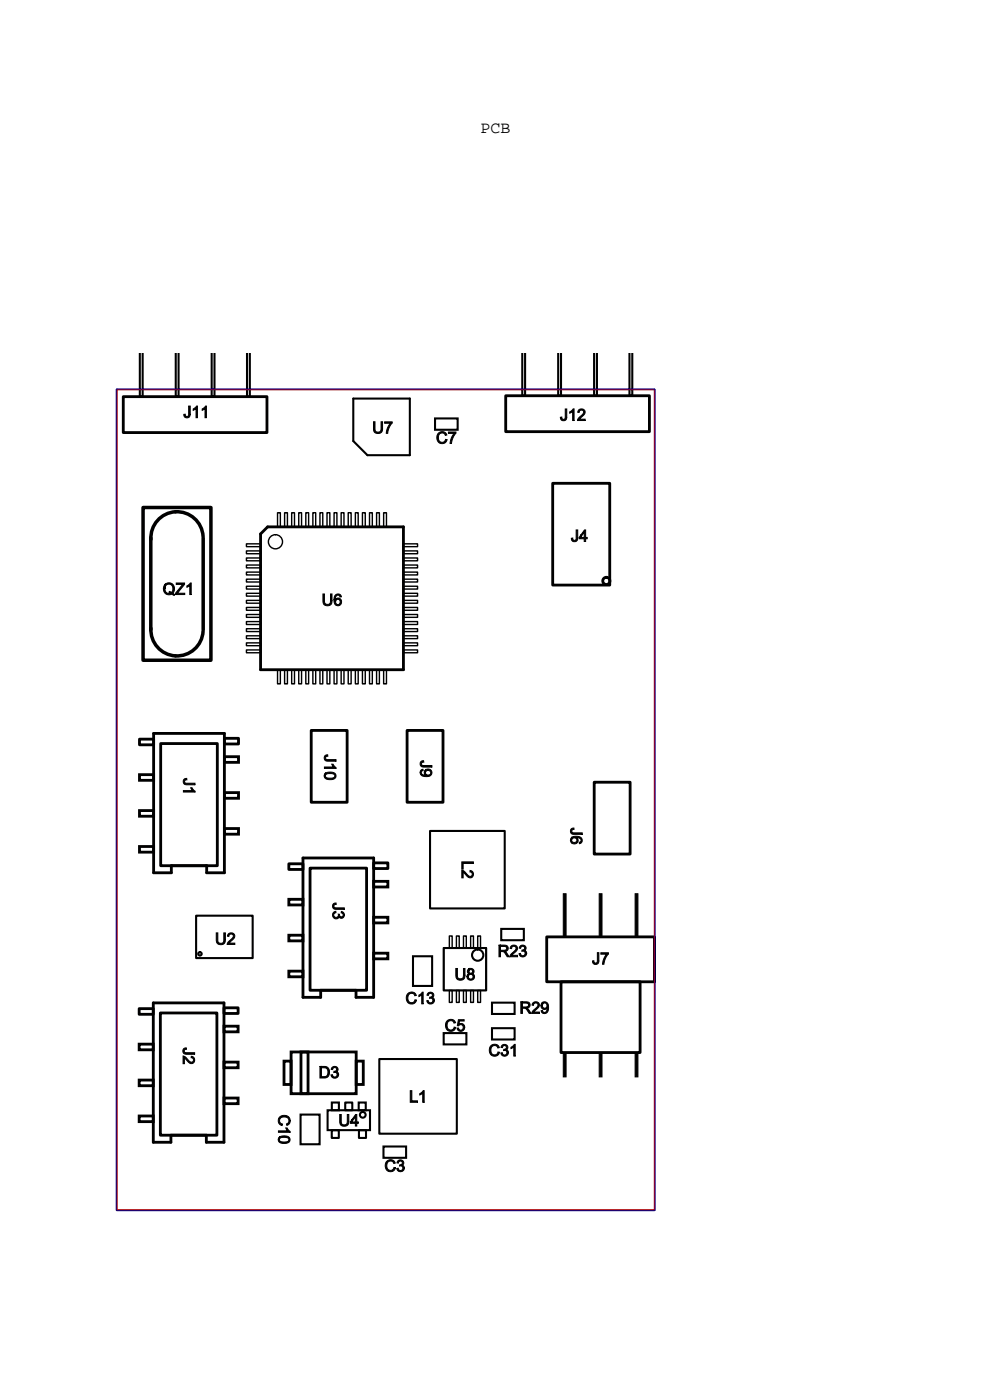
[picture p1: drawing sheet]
<svg xmlns="http://www.w3.org/2000/svg" width="210mm" height="297mm" viewBox="0 0 210 297" stroke-linecap="round" stroke-linejoin="round" font-family="sans-serif">
<!-- layer: 1 -->
<path d="M24.8 82.6h114.1v174.1h-114.2z" fill="none" stroke="#606" stroke-width=".21"/>
<path d="M24.8 82.7h114v174h-114zM94.1 201.1h9v9h-9z" fill="none" stroke="#000" stroke-width=".21"/>
<g fill="none" stroke="#000" stroke-width=".44">
<path d="M29.7 75v9.1h.6v-9.1M37.3 75v9.1h.6v-9.1M44.9 75v9.1h.6v-9.1M52.4 75v9.1h.6v-9.1M110.8 75v9h.6v-9M118.4 75v9h.6v-9M126 75v9h.6v-9M133.5 75v9h.6v-9M74.9 84.6h12v12h-9l-3-3zM92.3 88.8h4.8v2.4h-4.8zM91.2 176.3h15.9v16.4h-15.9zM41.6 194.2h12v9h-12z"/>
<path d="M106.3 197.1h4.8v2.3h-4.8zM87.6 202.9h4.1v6.3h-4.1zM94.1 219.2h4.8v2.4h-4.8zM94.1 201.1h9v9h-9zM104.4 218.1h4.8v2.4h-4.8zM104.4 212.7h4.8v2.4h-4.8zM63.8 236.4h4v6.3h-4zM69.5 235.5h9v4.2h-9zM70.4 239.8h1.5v1.6h-1.5zM70.4 233.9h1.5v1.6h-1.5zM73.2 233.9h1.5v1.6h-1.5zM76.1 233.9h1.5v1.6h-1.5z"/>
<path d="M76.1 239.8h1.5v1.6h-1.5zM80.5 224.7h16.4v15.8h-16.4zM81.3 243.2h4.8v2.4h-4.8z"/>
<circle cx="42.4" cy="202.3" r=".37"/>
<circle cx="101.3" cy="202.6" r="1.2"/>
<circle cx="76.9" cy="236.5" r=".61"/>
</g>
<g fill="none" stroke="#000" stroke-width=".6">
<path d="M26.1 84.1h30.5v7.7h-30.5zM107.3 84h30.4v7.6h-30.4zM55.3 113.3l1.5-1.5h28.8v30.3h-30.3zM117.2 102.5h12.1v21.6h-12.1zM29.6 156.8h3v1.2h-3zM32.6 155.6h15v29.5h-3.8v-1.5h-7.5v1.5h-3.7zM34.1 157.7h12v25.9h-12zM47.6 156.6h3v1.2h-3zM66 154.9h7.6v15.3h-7.6zM86.3 154.9h7.7v15.3h-7.7zM29.6 179.6h3v1.2h-3zM29.6 172h3v1.2h-3z"/>
<path d="M29.6 164.3h3v1.2h-3zM47.6 175.8h3v1.2h-3zM47.6 160.5h3v1.2h-3zM47.6 168.1h3v1.2h-3zM126 165.9h7.7v15.3h-7.7zM61.3 198.4h3v1.2h-3zM61.3 190.8h3v1.2h-3zM61.3 183.2h3v1.2h-3zM64.3 182h15v29.6h-3.8v-1.5h-7.5v1.5h-3.7zM65.8 184.2h12v25.9h-12zM79.3 187h3v1.2h-3zM79.3 194.6h3v1.2h-3z"/>
<path d="M79.3 183h3v1.2h-3zM116 198.7h22.8v9.6h-22.8zM29.5 214h3v1.2h-3zM32.5 212.7h15v29.6h-3.7v-1.5h-7.5v1.5h-3.8zM34 214.9h12v25.9h-12zM47.5 217.7h3v1.2h-3zM47.5 213.8h3v1.2h-3zM61.3 206h3v1.2h-3zM79.3 202.2h3v1.2h-3zM119 208.3h16.8v15h-16.8zM29.5 236.7h3v1.2h-3zM29.5 229.1h3v1.2h-3z"/>
<path d="M29.5 221.5h3v1.2h-3zM47.5 232.9h3v1.2h-3zM47.5 225.3h3v1.2h-3zM60.2 225.1h1.5v5h-1.5zM61.7 223.2h13.9v8.8h-13.9zM63.8 223.2h1.5v8.8h-1.5zM75.6 225.1h1.5v5h-1.5z"/>
<circle cx="128.6" cy="123.2" r=".76"/>
</g>
<g fill="none" stroke="#000" stroke-width=".3">
<path d="M52.3 119.9h3v.6h-3zM52.3 118.4h3v.6h-3zM52.3 116.9h3v.6h-3zM52.3 115.4h3v.6h-3zM58.9 108.8h.6v3h-.6zM60.4 108.8h.6v3h-.6zM61.9 108.8h.6v3h-.6zM63.4 108.8h.6v3h-.6zM64.9 108.8h.6v3h-.6zM66.4 108.8h.6v3h-.6zM67.9 108.8h.6v3h-.6zM69.4 108.8h.6v3h-.6z"/>
<path d="M70.9 108.8h.6v3h-.6zM72.4 108.8h.6v3h-.6zM73.9 108.8h.6v3h-.6zM75.4 108.8h.6v3h-.6zM76.9 108.8h.6v3h-.6zM78.4 108.8h.6v3h-.6zM79.9 108.8h.6v3h-.6zM81.4 108.8h.6v3h-.6zM85.6 119.9h3v.6h-3zM85.6 118.4h3v.6h-3zM85.6 116.9h3v.6h-3zM85.6 115.4h3v.6h-3z"/>
<path d="M52.3 137.9h3v.6h-3zM52.3 136.4h3v.6h-3zM52.3 134.9h3v.6h-3zM52.3 133.4h3v.6h-3zM52.3 131.9h3v.6h-3zM52.3 130.4h3v.6h-3zM52.3 128.9h3v.6h-3zM52.3 127.4h3v.6h-3zM52.3 122.9h3v.6h-3zM52.3 121.4h3v.6h-3zM52.3 124.4h3v.6h-3zM52.3 125.9h3v.6h-3z"/>
<path d="M85.6 137.9h3v.6h-3zM85.6 136.4h3v.6h-3zM85.6 134.9h3v.6h-3zM85.6 133.4h3v.6h-3zM85.6 131.9h3v.6h-3zM85.6 130.4h3v.6h-3zM85.6 128.9h3v.6h-3zM85.6 127.4h3v.6h-3zM85.6 122.9h3v.6h-3zM85.6 121.4h3v.6h-3zM85.6 124.4h3v.6h-3zM85.6 125.9h3v.6h-3z"/>
<path d="M58.9 142.1h.6v3h-.6zM60.4 142.1h.6v3h-.6zM61.9 142.1h.6v3h-.6zM63.4 142.1h.6v3h-.6zM64.9 142.1h.6v3h-.6zM66.4 142.1h.6v3h-.6zM67.9 142.1h.6v3h-.6zM69.4 142.1h.6v3h-.6zM70.9 142.1h.6v3h-.6zM72.4 142.1h.6v3h-.6zM73.9 142.1h.6v3h-.6zM75.4 142.1h.6v3h-.6z"/>
<path d="M76.9 142.1h.6v3h-.6zM78.4 142.1h.6v3h-.6zM79.9 142.1h.6v3h-.6zM81.4 142.1h.6v3h-.6zM95.3 198.6h.6v2.5h-.6zM96.8 198.6h.6v2.5h-.6zM98.3 198.6h.6v2.5h-.6zM99.8 198.6h.6v2.5h-.6zM101.3 198.6h.6v2.5h-.6zM95.3 210.1h.6v2.5h-.6zM96.8 210.1h.6v2.5h-.6zM98.3 210.1h.6v2.5h-.6z"/>
<path d="M99.8 210.1h.6v2.5h-.6zM101.3 210.1h.6v2.5h-.6z"/>
<circle cx="58.4" cy="114.9" r="1.5"/>
</g>
<path d="M30.3 107.7h14.4v32.4h-14.4zM32 114.1v19.5M43.1 113.8a5.5 5.5 0 0 0-5.9-5.2 5.5 5.5 0 0 0-5.2 5.8M43.1 114.1v19.5M32 133.3a5.5 5.5 0 0 0 5.2 5.8 5.5 5.5 0 0 0 5.9-5.2" fill="none" stroke="#000" stroke-width=".74"/>
<g fill="#000" stroke="#000" stroke-width=".21">
<path d="M119.5 189.6h.6v9.1h-.6z" fill-rule="evenodd"/>
<path d="M127.1 189.6h.6v9.1h-.6z" fill-rule="evenodd"/>
<path d="M134.7 189.6h.6v9.1h-.6z" fill-rule="evenodd"/>
<path d="M119.5 223.3h.6v5.1h-.6z" fill-rule="evenodd"/>
<path d="M127.1 223.3h.6v5.1h-.6z" fill-rule="evenodd"/>
<path d="M134.7 223.3h.6v5.1h-.6z" fill-rule="evenodd"/>
</g>
<path d="M24.8 82.7h114v174h-114z" fill="none" stroke="#f00" stroke-width=".21"/>
<path d="M24.7 82.6h114.2v174.2h-114.2z" fill="none" stroke="#000080" stroke-width=".21"/>
<g font-size="3.6">
<text x="38.8" y="88.6">J11</text>
<text x="118.6" y="89.2">J12</text>
<text x="78.8" y="91.9">U7</text>
<text x="92.4" y="94">C7</text>
<text x="121" y="114.8">J4</text>
<text x="34.3" y="126.1">QZ1</text>
<text x="68.1" y="128.4">U6</text>
<text x="68.8" y="159.9" transform="rotate(90 68.8 159.9)">J10</text>
<text x="89.1" y="161.2" transform="rotate(90 89.1 161.2)">J9</text>
<text x="38.9" y="164.9" transform="rotate(90 38.9 164.9)">J1</text>
<text x="121" y="175.5" transform="rotate(90 121 175.5)">J6</text>
<text x="97.9" y="182.5" transform="rotate(90 97.9 182.5)">L2</text>
<text x="70.6" y="191.4" transform="rotate(90 70.6 191.4)">J3</text>
<text x="45.5" y="200.3">U2</text>
<text x="105.4" y="202.9">R23</text>
<text x="96.3" y="207.8">U8</text>
<text x="125.5" y="204.5">J7</text>
<text x="85.9" y="212.9">C13</text>
<text x="110.1" y="214.9">R29</text>
<text x="94.2" y="218.7">C5</text>
<text x="38.8" y="222.1" transform="rotate(90 38.8 222.1)">J2</text>
<text x="103.5" y="224">C31</text>
<text x="67.5" y="228.6">D3</text>
<text x="86.7" y="233.8">L1</text>
<text x="59" y="236.3" transform="rotate(90 59 236.3)">C10</text>
<text x="71.4" y="238.8">U4</text>
<text x="81.4" y="248.5">C3</text>
</g>
<text font-size="3.5" x="102" y="28.2">PCB</text>
</svg>
